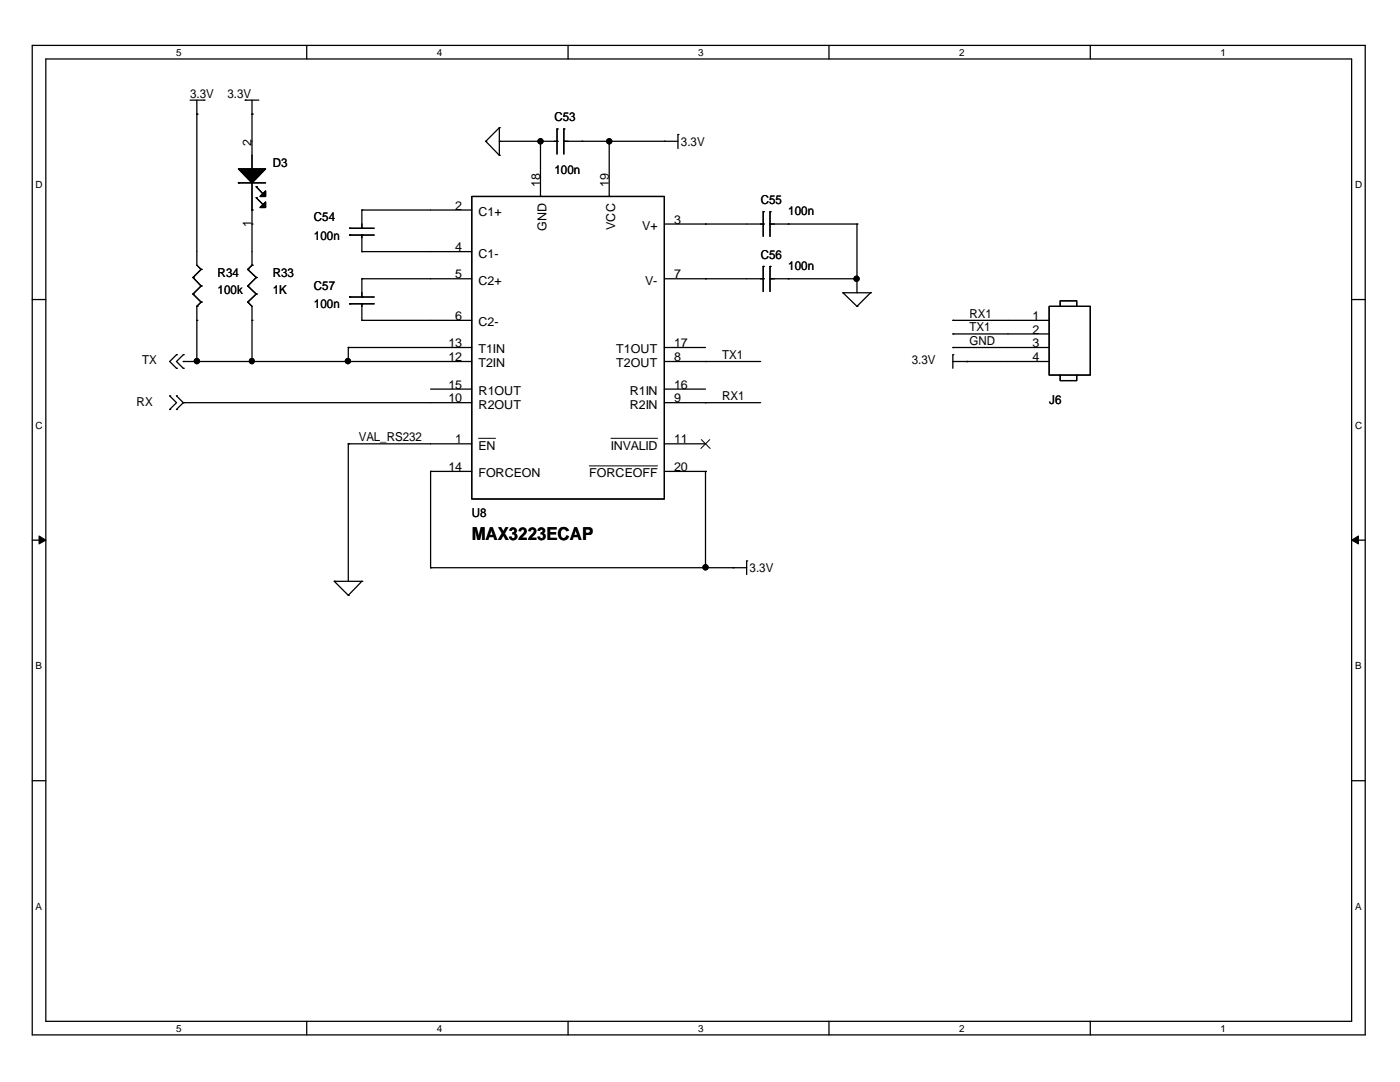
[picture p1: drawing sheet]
<svg xmlns="http://www.w3.org/2000/svg" width="279mm" height="216mm" viewBox="0 0 279 216" stroke-linecap="round" stroke-linejoin="round" font-family="sans-serif">
<g fill="none" stroke="#000" stroke-width=".25">
<path d="M6.4 9.1h266.1v197.4h-266.1zM9.1 11.8h260.6v192h-260.6zM37.9 20h2.8M39.3 20v32.9l.8 .9M40.7 20h.1M48.9 20h.1M48.9 20h2.7M50.3 20v13.7M61.2 9.1v2.7M113.4 9.1v2.7M165.4 9.1v2.7M217.6 9.1v2.7"/>
<path d="M39.3 22.8h.1M47.6 36.5h.1M47.6 36.5h5.4M50.3 22.8h.1M50.3 33.7h.1M50.3 36.5v16.4M51.1 37.3h.1M51.1 39.5h.1M51.1 37.3l1.4 1.4M51.1 39.5l1.4 1.3M94.1 39.2h38.5v60.4h-38.5zM96.9 28.2h.1"/>
<path d="M96.9 28.2l2.8 2.8M99.7 28.2h.1M99.7 25.5h.1M99.7 31h.1M99.7 28.2h11.5M99.7 25.5v5.5M99.7 25.5l-2.8 2.7M107.9 28.2h.1M107.9 39.2h.1M107.9 28.2v11M111.2 28.2h.1M111.2 25.7h.1"/>
<path d="M111.2 25.7v5M112.5 25.7h.1M112.5 28.2h.1M112.5 28.2h22.8M112.5 25.7v5M116.2 28.2h.1M121.6 28.2h.1M121.6 39.2h.1M121.6 28.2v11M132.6 28.2h.1M135.3 26.8h.1M135.3 26.8v2.8"/>
<path d="M6.4 59.8h2.7M38.5 55.4h.1M38.5 58.7h.1M38.5 55.4l1.6 1.7M38.5 58.7l1.6 1.6M40.1 53.8h.1M40.1 57.1h.1M40.1 53.8l-1.6 1.6M40.1 57.1l-1.6 1.6M49.4 57.1h.1M49.4 53.8h.1M49.4 57.1l1.7 1.6"/>
<path d="M49.4 53.8l1.7 1.6M50.3 44.7h.1M50.3 41.9h.1M50.3 52.9h.1M50.3 52.9l-.9 .9M51.1 58.7h.1M51.1 55.4h.1M51.1 58.7l-1.7 1.6M51.1 55.4l-1.7 1.7M69.8 59.3h.1M69.8 45.6h.1M69.8 46.9h.1"/>
<path d="M69.8 59.3h4.9M69.8 45.6h4.9M69.8 46.9h4.9M72.2 41.9h.1M72.2 50.2h.1M72.2 55.6h.1M72.2 59.3h.1M72.2 46.9h.1M72.2 45.6h.1M72.2 55.6h21.9M72.2 41.9h21.9M72.2 50.2h21.9"/>
<path d="M72.2 41.9v3.7M72.2 46.9v3.3M72.2 55.6v3.7M132.6 44.7h19.7M132.6 55.6h19.7M140.8 44.7h.1M140.8 55.6h.1M152.3 55.6h.1M152.3 53.2h.1M152.3 44.7h.1M152.3 42.2h.1M152.3 42.2v5"/>
<path d="M152.3 53.2v5M153.7 53.2h.1M153.7 55.6h.1M153.7 42.2h.1M153.7 44.7h.1M153.7 44.7h17.3M153.7 55.6h17.3M153.7 42.2v5M153.7 53.2v5M157.3 44.7h.1M157.3 55.6h.1M168.2 58.4h.1"/>
<path d="M168.2 58.4h5.5M168.2 58.4l2.8 2.7M171 44.7h.1M171 55.6h.1M171 44.7v13.7M173.7 58.4h.1M173.7 58.4l-2.7 2.7M269.7 59.8h2.8M33.9 79h.1M33.9 79l1.3 1.3-1.3 1.4M35.2 70.8h.1M35.2 73.5h.1"/>
<path d="M35.2 79h.1M35.2 70.8l-1.3 1.3 1.3 1.4M35.2 79l1.4 1.3M36.6 72.1h.1M36.6 70.8h.1M36.6 73.5h.1M36.6 72.1h57.5M36.6 70.8l-1.4 1.3 1.4 1.4M39.3 63.9h.1M39.3 72.1h.1M39.3 61.1h.1M39.3 61.1v11"/>
<path d="M40.1 60.3h.1M40.1 60.3l-.8 .8M49.4 60.3h.1M49.4 60.3l.9 .8v11M50.3 63.9h.1M50.3 72.1h.1M69.5 69.3h.1M69.5 72.1h.1M69.5 69.3v2.8M69.5 69.3h24.6M69.8 60.6h.1M69.8 60.6h4.9"/>
<path d="M72.2 63.9h.1M72.2 60.6h.1M72.2 63.9h21.9M72.2 60.6v3.3M85.9 77.6h8.2M132.6 72.1h19.2M132.6 69.3h8.2M132.6 77.6h8.2M140.8 72.1h.1M171 61.1h.1M190.2 69.3h.1M190.2 66.6h.1"/>
<path d="M190.2 63.9h.1M190.2 70.8h.1M190.2 72.1h19.2M190.2 63.9h19.2M190.2 69.3h19.2M190.2 66.6h19.2M190.2 70.8v2.7M193 72.1h.1M209.4 61.1h8.2v13.7h-8.2zM211.6 74.8v1.1h3.3v-1.1M211.6 61.1v-1.1h3.3v1.1M33.9 81.7h.1"/>
<path d="M35.2 81.7h.1M36.6 80.3h.1M36.6 80.3h57.5M36.6 80.3l-1.4 1.4M69.5 88.6h.1M69.5 88.6h24.6M69.5 88.6v27.4M85.9 94.1h.1M85.9 94.1v19.2M85.9 94.1h8.2M132.6 80.3h19.2M132.6 88.6h8.2"/>
<path d="M132.6 94.1h8.2M140.8 94.1h.1M140.8 80.3h.1M140.8 94.1v19.2M6.4 107.8h2.7M66.7 116h.1M66.7 116h5.5M66.7 116l2.8 2.8M69.5 118.8h.1M72.2 116h.1M72.2 116l-2.7 2.8M85.9 113.3h.1"/>
<path d="M85.9 113.3h63.1M140.8 113.3h.1M146.3 113.3h.1M149 111.9h.1M149 111.9v2.7M269.7 107.8h2.8M6.4 155.8h2.7M269.7 155.8h2.8M61.2 203.8v2.7M113.4 203.8v2.7M165.4 203.8v2.7M217.6 203.8v2.7"/>
</g>
<g fill="#000" stroke="#000" stroke-width=".2">
<path d="M7.8 106.9l1.3 .9-1.3 .7z" fill-rule="evenodd"/>
<path d="M269.7 107.8l1.4-.9v1.6z" fill-rule="evenodd"/>
</g>
<g fill="#000" stroke="#000" stroke-width=".25">
<path d="M47.6 33.7h5.4l-2.7 2.8z" fill-rule="evenodd"/>
<path d="M51.9 39.2l1.1-1.1v1.1z" fill-rule="evenodd"/>
<path d="M47.6 33.7h5.4l-2.7 2.8z" fill-rule="evenodd"/>
<path d="M51.9 39.2l1.1-1.1v1.1z" fill-rule="evenodd"/>
<path d="M51.9 41.4l1.1-1.1v1.1z" fill-rule="evenodd"/>
<path d="M51.9 41.4l1.1-1.1v1.1z" fill-rule="evenodd"/>
<circle cx="107.9" cy="28.2" r=".5"/>
<circle cx="121.6" cy="28.2" r=".5"/>
<circle cx="170.9" cy="55.6" r=".5"/>
<circle cx="39.3" cy="72.1" r=".5"/>
<circle cx="50.2" cy="72.1" r=".49"/>
<circle cx="69.4" cy="72.1" r=".5"/>
<circle cx="140.8" cy="113.2" r=".5"/>
</g>
<path d="M95.5 87.5h3.4M117.6 93h13.6M121.9 87.5h9.3M140 87.7l1.7 1.8M141.6 87.7l-1.7 1.8" fill="none" stroke="#000" stroke-width=".2"/>
<text font-size="3.6" x="94.1" y="107.8">MAX3223ECAP</text>
<g font-size="2.5">
<text x="37.9" y="19.6">3.3V</text>
<text x="45.4" y="19.6">3.3V</text>
<text x="50.2" y="29" transform="rotate(-90 50.2 29)">2</text>
<text x="110.7" y="24.2">C53</text>
<text x="135.9" y="29.1">3.3V</text>
<text x="54.4" y="33.3">D3</text>
<text x="110.7" y="34.6">100n</text>
<text x="90.8" y="41.8">2</text>
<text x="107.8" y="37.3" transform="rotate(-90 107.8 37.3)">18</text>
<text x="121.5" y="37.3" transform="rotate(-90 121.5 37.3)">19</text>
<text x="151.8" y="40.6">C55</text>
<text x="50.2" y="45.2" transform="rotate(-90 50.2 45.2)">1</text>
<text x="62.7" y="44.2">C54</text>
<text x="62.7" y="47.8">100n</text>
<text x="95.5" y="43.1">C1+</text>
<text x="109.1" y="46.1" transform="rotate(-90 109.1 46.1)">GND</text>
<text x="122.8" y="45.8" transform="rotate(-90 122.8 45.8)">VCC</text>
<text x="128.2" y="45.9">V+</text>
<text x="134.5" y="44.6">3</text>
<text x="157.3" y="42.8">100n</text>
<text x="90.8" y="50.1">4</text>
<text x="95.5" y="51.4">C1-</text>
<text x="151.8" y="51.6">C56</text>
<text x="157.3" y="53.8">100n</text>
<text x="43.4" y="55.2">R34</text>
<text x="43.4" y="58.8">100k</text>
<text x="54.4" y="55.2">R33</text>
<text x="54.4" y="58.8">1K</text>
<text x="62.7" y="57.9">C57</text>
<text x="90.8" y="55.5">5</text>
<text x="95.5" y="56.8">C2+</text>
<text x="128.8" y="56.8">V-</text>
<text x="134.5" y="55.5">7</text>
<text x="62.7" y="61.6">100n</text>
<text x="90.8" y="63.8">6</text>
<text x="95.5" y="65.1">C2-</text>
<text x="193.5" y="63.4">RX1</text>
<text x="206.1" y="63.8">1</text>
<text x="89.5" y="69.3">13</text>
<text x="95.5" y="70.5">T1IN</text>
<text x="122.9" y="70.5">T1OUT</text>
<text x="134.5" y="69.3">17</text>
<text x="144.1" y="71.6">TX1</text>
<text x="193.5" y="68.8">GND</text>
<text x="193.5" y="66.1">TX1</text>
<text x="206.1" y="66.5">2</text>
<text x="206.1" y="69.3">3</text>
<text x="28.4" y="72.7">TX</text>
<text x="89.5" y="77.6">15</text>
<text x="89.5" y="72.1">12</text>
<text x="95.5" y="73.3">T2IN</text>
<text x="122.9" y="73.3">T2OUT</text>
<text x="134.5" y="72.1">8</text>
<text x="134.5" y="77.6">16</text>
<text x="181.9" y="72.7">3.3V</text>
<text x="206.1" y="72.1">4</text>
<text x="27.3" y="81">RX</text>
<text x="89.5" y="80.3">10</text>
<text x="95.5" y="78.8">R1OUT</text>
<text x="95.5" y="81.5">R2OUT</text>
<text x="125.7" y="78.8">R1IN</text>
<text x="125.7" y="81.5">R2IN</text>
<text x="134.5" y="80.3">9</text>
<text x="144.1" y="79.8">RX1</text>
<text x="209.4" y="80.7">J6</text>
<text x="71.6" y="88.1">VAL_RS232</text>
<text x="90.8" y="88.5">1</text>
<text x="95.5" y="89.7">EN</text>
<text x="121.9" y="89.7">INVALID</text>
<text x="134.5" y="88.5">11</text>
<text x="89.5" y="94">14</text>
<text x="95.5" y="95.2">FORCEON</text>
<text x="117.6" y="95.2">FORCEOFF</text>
<text x="134.5" y="94">20</text>
<text x="94.1" y="103.2">U8</text>
<text x="149.6" y="114.2">3.3V</text>
</g>
<g font-size="2">
<text x="35.1" y="11.1">5</text>
<text x="87.2" y="11.1">4</text>
<text x="139.4" y="11.1">3</text>
<text x="191.4" y="11.1">2</text>
<text x="243.6" y="11.1">1</text>
<text x="7.1" y="37.5">D</text>
<text x="270.4" y="37.5">D</text>
<text x="7.1" y="85.5">C</text>
<text x="270.4" y="85.5">C</text>
<text x="7.1" y="133.5">B</text>
<text x="270.4" y="133.5">B</text>
<text x="7.1" y="181.5">A</text>
<text x="270.4" y="181.5">A</text>
<text x="35.1" y="205.8">5</text>
<text x="87.2" y="205.8">4</text>
<text x="139.4" y="205.8">3</text>
<text x="191.4" y="205.8">2</text>
<text x="243.6" y="205.8">1</text>
</g>
</svg>
